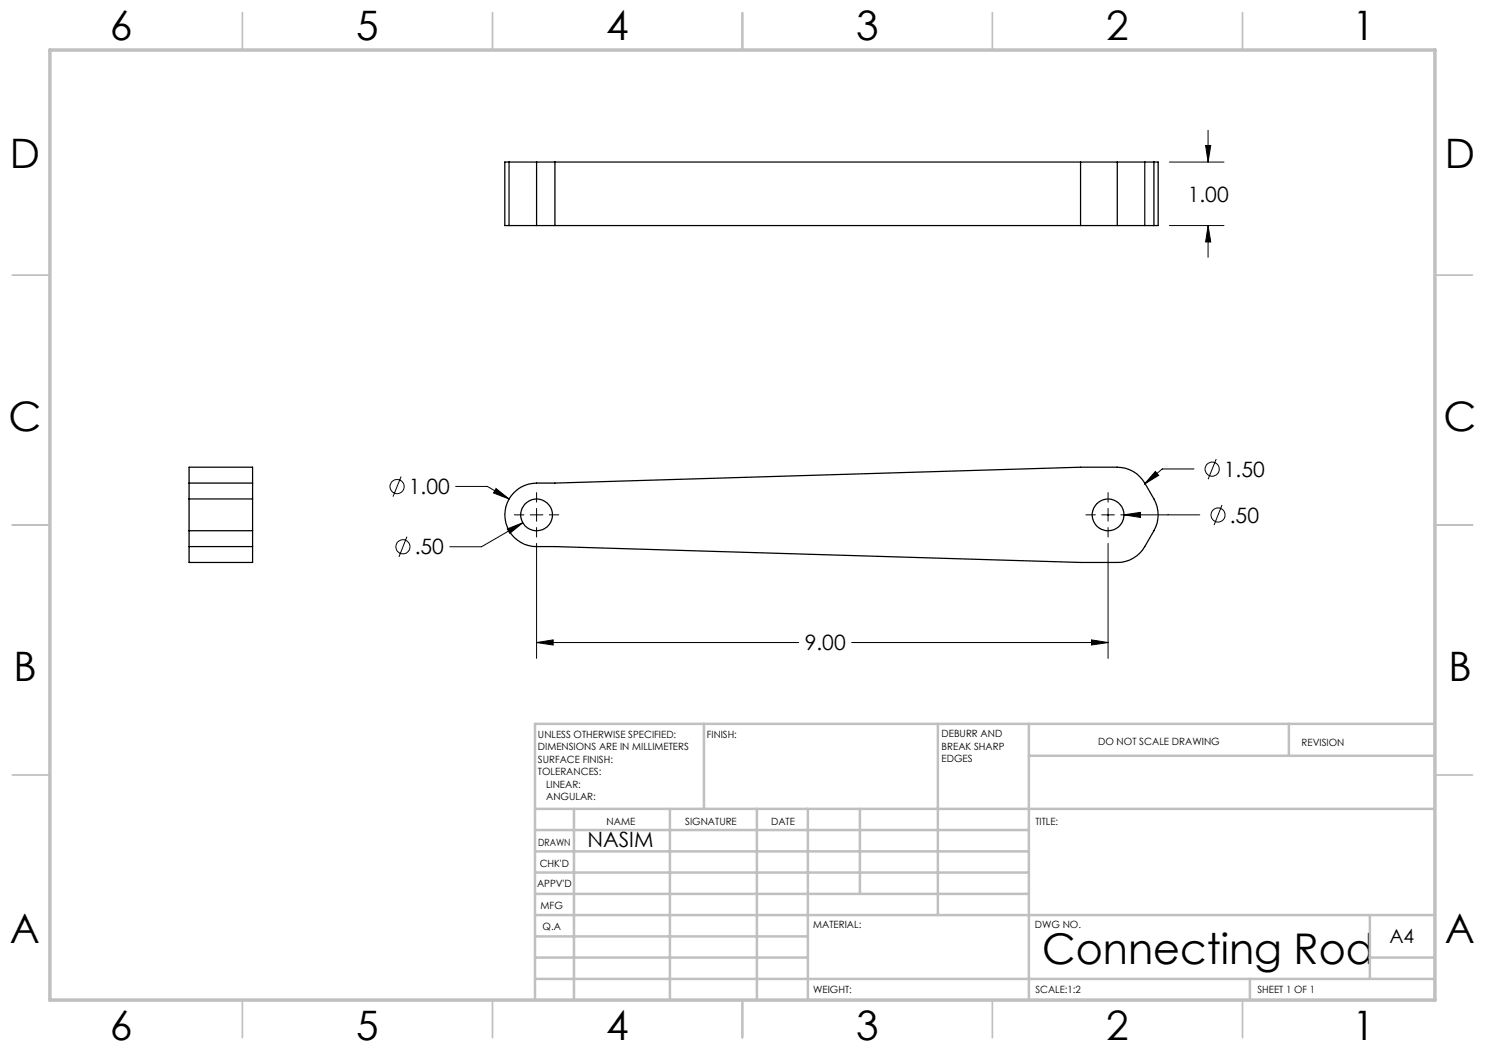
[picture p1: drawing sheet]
<svg xmlns="http://www.w3.org/2000/svg" width="297mm" height="210mm" viewBox="0 0 297 210" stroke-linecap="round" stroke-linejoin="round" font-family="sans-serif">
<g fill="none" stroke="#000" stroke-width=".2">
<path d="M233.9 32.4h10.9M241.1 29.1h1l-.5 3.3zM241.6 26.1v6.3M233.9 45.1h10.9M241.6 45.1l.5 3.3h-1zM241.6 45.1v6.4M80.2 95.3l-1.6 4M91.1 97.3h6.4l4.3 2.5M99.2 97.7l2.6 2.1-3.1-1.2zM107.3 98.5v1.9M221.6 98.5v1.9M231.1 94.3l.6 .8-2.8 1.7z"/>
<path d="M238.8 93.8h-6.4l-3.5 3M243.2 91.8l-1.6 4M81.4 107.3l-1.6 4.1M101.5 105.8l3.1-1.2-2.6 2.1zM102.9 103h1.9M104.6 104.6l-8.3 4.8h-6.3M106 103h2.6M107.3 108.7v23M107.3 101.7v2.5M107.3 105.5v1.9M109.9 103h1.9M217.2 103h1.9"/>
<path d="M220.3 103h2.6M221.6 108.7v23M221.6 101.7v2.5M221.6 105.5v1.9M224.8 103l3.3-.5v1zM240 103h-15.8M244.4 101l-1.6 4M107.3 128.5l3.3-.5v1zM107.3 128.5h52.4M170.3 128.5h51.3M218.3 128l3.3 .5-3.3 .5z"/>
<circle cx="79.4" cy="97.3" r="1.42"/>
<circle cx="242.4" cy="93.8" r="1.41"/>
<circle cx="80.6" cy="109.4" r="1.4"/>
<circle cx="243.6" cy="103" r="1.4"/>
</g>
<g fill="none" stroke="#c0c0c0" stroke-width=".35">
<path d="M48.5 2.5v7.5M98.5 2.5v7.5M148.5 2.5v7.5M198.5 2.5v7.5M248.5 2.5v7.5M2.5 55h7.5M287 55h7.5M2.5 105h7.5M287 105h7.5M2.5 155h7.5M287 155h7.5M48.5 200v7.5"/>
<path d="M98.5 200v7.5M148.5 200v7.5M198.5 200v7.5M248.5 200v7.5"/>
</g>
<g fill="none" stroke="#c0c0c0" stroke-width=".5">
<path d="M140.8 144.8v17M187.6 144.8v38.2M205.8 144.8v55.2M205.8 151.2h81.2M257.8 144.8v6.4M287 144.8h-180v55.2M107 161.8h180M107 178.8h98.8M107 174.5h98.8M107 170.3h98.8M107 166h98.8M114.8 161.8v38.2"/>
<path d="M134 161.8v38.2M151.4 161.8v38.2M161.6 161.8v38.2M172 161.8v17M107 195.8h180M107 191.5h54.6M107 187.3h54.6M107 183h180M250 195.8v4.2M274 191.5h13M274 183v12.8"/>
</g>
<path d="M10 10h277v190h-277z" fill="none" stroke="#c0c0c0" stroke-width=".7"/>
<path d="M107.3 128.5l3.3-.5v1zM218.3 128l3.3 .5-3.3 .5zM224.8 103l3.3 .5v-1zM101.5 105.8l.5 .9 2.6-2.1zM99.2 97.7l-.5 .9 3.1 1.2zM231.1 94.3l-2.2 2.5 2.8-1.7zM241.1 29.1h1l-.5 3.3zM241.6 45.1l.5 3.3h-1z" fill="#000"/>
<g fill="none" stroke="#000" stroke-width=".25">
<path d="M101.8 32.4h5.5M101.8 32.4h-.8v12.7h.8M101.8 32.4v12.7M107.3 32.4h116.1M107.3 32.4v12.7M111 32.4v12.7M216.1 32.4v12.7M223.4 32.4h5.6M223.4 32.4v12.7M229 32.4h1.8M229 32.4v12.7M230.8 32.4h.8v12.7h-.8"/>
<path d="M230.8 32.4v12.7M101.8 45.1h5.5M107.3 45.1h116.1M223.4 45.1h5.6M229 45.1h1.8M37.8 99.8v6.3M37.8 96.6v3.2M37.8 96.6h12.7M37.8 96.6v-3.2h12.7v3.2M37.8 99.8h12.7M50.5 99.8v6.3M50.5 96.6v3.2"/>
<path d="M102.8 98.5a6.4 6.4 0 0 1 4.5-1.9h3.7l105.1-3.2h7.3a6.3 6.3 0 0 1 5.6 3.2 12.2 12.2 0 0 1 2.6 5.6 6.4 6.4 0 0 1-.8 3.9 12.3 12.3 0 0 1-3.5 5.1 6.1 6.1 0 0 1-3.9 1.3h-7.3l-105.1-3.2a12.5 12.5 0 0 1-6.1-.4 6.4 6.4 0 0 1-2.1-10.4zM37.8 106.1v3.2M37.8 109.3h12.7M37.8 109.3v3.2h12.7v-3.2M37.8 106.1h12.7M50.5 106.1v3.2"/>
<circle cx="107.3" cy="103" r="3.2"/>
<circle cx="221.6" cy="103" r="3.2"/>
</g>
<text font-size="8.5" x="208.4" y="192.7">Connecting Rod</text>
<g font-size="8.1">
<text x="22" y="8">6</text>
<text x="71.2" y="8">5</text>
<text x="121.2" y="8">4</text>
<text x="171.3" y="8">3</text>
<text x="221.3" y="8">2</text>
<text x="270.5" y="8">1</text>
<text x="2" y="33.6">D</text>
<text x="289" y="33.6">D</text>
<text x="1.7" y="86.1">C</text>
<text x="288.7" y="86.1">C</text>
<text x="2.7" y="136.1">B</text>
<text x="289.7" y="136.1">B</text>
<text x="2" y="188.6">A</text>
<text x="289" y="188.6">A</text>
<text x="22" y="208">6</text>
<text x="71.2" y="208">5</text>
<text x="121.2" y="208">4</text>
<text x="171.3" y="208">3</text>
<text x="221.3" y="208">2</text>
<text x="270.5" y="208">1</text>
</g>
<g font-size="4.2">
<text x="237.5" y="40.3">1.00</text>
<text x="244.8" y="95.4">1.50</text>
<text x="81.8" y="98.9">1.00</text>
<text x="246" y="104.5">.50</text>
<text x="82.9" y="110.9">.50</text>
<text x="160.9" y="130.1">9.00</text>
<text x="117.5" y="169.5">NASIM</text>
</g>
<text font-size="3.9" x="277.9" y="188.5">A4</text>
<g font-size="2">
<text x="107.6" y="147.6">UNLESS OTHERWISE SPECIFIED:</text>
<text x="141.4" y="147.6">FINISH:</text>
<text x="188.3" y="147.5">DEBURR AND</text>
<text x="188.3" y="150">BREAK SHARP</text>
<text x="219.6" y="149">DO NOT SCALE DRAWING</text>
<text x="260.3" y="149.2">REVISION</text>
<text x="107.6" y="150.1">DIMENSIONS ARE IN MILLIMETERS</text>
<text x="107.6" y="152.6">SURFACE FINISH:</text>
<text x="107.6" y="155.1">TOLERANCES:</text>
<text x="188.3" y="152.5">EDGES</text>
<text x="109.2" y="157.6">LINEAR:</text>
<text x="109.2" y="160.1">ANGULAR:</text>
<text x="121.3" y="165">NAME</text>
<text x="137" y="164.9">SIGNATURE</text>
<text x="154.2" y="164.9">DATE</text>
<text x="207.1" y="164.9">TITLE:</text>
<text x="107.6" y="169.1">DRAWN</text>
<text x="107.9" y="173.3">CHK'D</text>
<text x="107.4" y="177.4">APPV'D</text>
<text x="108.1" y="181.8">MFG</text>
<text x="108.5" y="186">Q.A</text>
<text x="162.6" y="185.5">MATERIAL:</text>
<text x="207" y="185.5">DWG NO.</text>
<text x="162.6" y="198.5">WEIGHT:</text>
<text x="207.1" y="198.6">SCALE:1:2</text>
<text x="251.5" y="198.6">SHEET 1 OF 1</text>
</g>
</svg>
